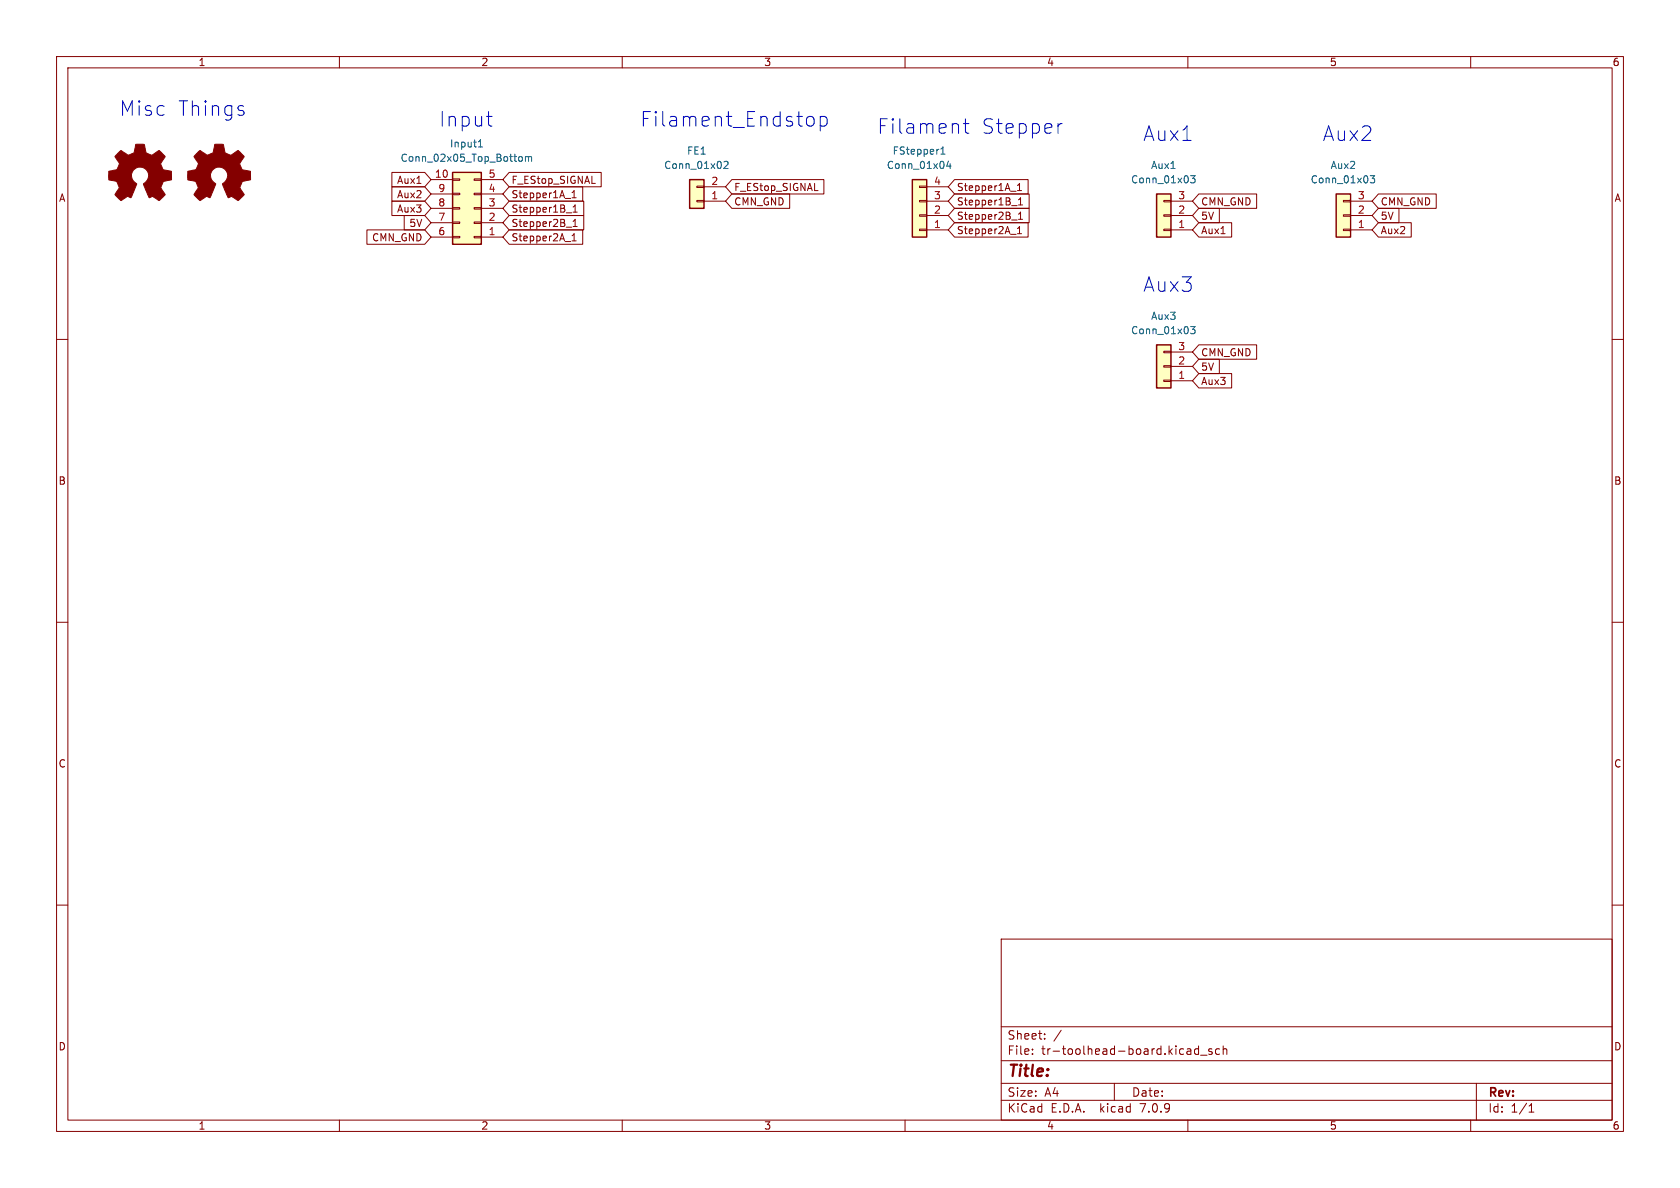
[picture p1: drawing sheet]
<svg xmlns="http://www.w3.org/2000/svg" width="297mm" height="210mm" viewBox="0 0 297 210" stroke-linecap="round" stroke-linejoin="round" font-family="sans-serif">
<g fill="none" stroke="#840000" stroke-width=".18">
<path d="M10 10h277v190h-277zM12 12h273v186h-273zM60 10v2M110 10v2M160 10v2M210 10v2M260 10v2M69.3 33h5.8l1.1 1.3-1.1 1.3h-5.8zM69.3 35.6h5.8l1.1 1.2-1.1 1.3h-5.8zM69.3 30.5h5.8l1.1 1.3-1.1 1.2h-5.8zM71.5 38.1h3.6l1.1 1.3-1.1 1.2h-3.6zM73.7 32.4h.7"/>
<path d="M76.2 31.8h3.8M76.2 39.4h3.8M76.2 36.8h3.8M76.2 34.3h3.8M80 31.6h1.3v.3h-1.3zM80 34.2h1.3v.2h-1.3zM80 36.7h1.3v.3h-1.3zM80 39.2h1.3v.3h-1.3zM83.8 31.6h1.3v.3h-1.3zM83.8 34.2h1.3v.2h-1.3zM83.8 36.7h1.3v.3h-1.3zM83.8 39.2h1.3v.3h-1.3z"/>
<path d="M85.1 31.8h3.8M85.1 39.4h3.8M85.1 36.8h3.8M85.1 34.3h3.8M90 38.1h13.2v2.5h-13.2l-1.1-1.2zM90 35.6h13.2v2.5h-13.2l-1.1-1.3zM90 33h13v2.6h-13l-1.1-1.3zM90 30.5h16.3v2.5h-16.3l-1.1-1.2zM100.1 37.6h1M101.1 34.1l.4-.4v1.3M101.1 35h.8M101.3 36.6l.4-.4v1.3"/>
<path d="M101.3 39.1l.4-.3v1.2M101.3 37.5h.7M123.2 32.9h1.3v.2h-1.3zM123.2 35.4h1.3v.3h-1.3zM124.5 35.6h3.8M124.5 33h3.8M129.4 34.3h10.2v2.5h-10.2l-1.1-1.2zM129.4 31.7h16.3v2.6h-16.3l-1.1-1.3zM162.6 32.9h1.2v.2h-1.2zM162.6 35.4h1.2v.3h-1.2zM162.6 38h1.2v.2h-1.2zM163.8 35.6h3.8"/>
<path d="M163.8 33h3.8M163.8 38.1h3.8M168.8 34.3h13.1v2.5h-13.1l-1.2-1.2zM168.8 39.4h13v2.5h-13l-1.2-1.3zM168.8 31.7h13v2.6h-13l-1.2-1.3zM168.8 36.8h13.1v2.6h-13.1l-1.2-1.3zM178.8 36.4h1M178.8 38.9h1M179.9 32.8l.3-.4v1.3M179.9 33.7h.7M180.1 36.2h.7M180.1 35.3l.3-.3v1.2"/>
<path d="M180.1 37.9l.3-.4v1.3M180.1 38.8h.7M205.7 35.4h1.3v.3h-1.3zM205.7 38h1.3v.2h-1.3zM207 35.6h3.8M207 38.1h3.8M211.9 34.3h10.3v2.5h-10.3l-1.1-1.2zM211.9 36.8h3.7v2.6h-3.7l-1.1-1.3zM211.9 39.4h5.8v2.5h-5.8l-1.1-1.3zM237.5 35.4h1.3v.3h-1.3zM237.5 38h1.3v.2h-1.3zM238.8 35.6h3.8"/>
<path d="M238.8 38.1h3.8M243.7 34.3h10.2v2.5h-10.2l-1.1-1.2zM243.7 39.4h5.8v2.5h-5.8l-1.1-1.3zM243.7 36.8h3.6v2.6h-3.6l-1.1-1.3zM10 60h2M64.9 40.6h10.2l1.1 1.3-1.1 1.3h-10.2zM76.2 41.9h3.8M80 41.8h1.3v.2h-1.3zM83.8 41.8h1.3v.2h-1.3zM85.1 41.9h3.8M90 40.6h13v2.6h-13l-1.1-1.3zM100.1 40.2h1"/>
<path d="M101.1 42.6h.8M101.1 41.7l.4-.4v1.3M101.3 40h.7M162.6 40.5h1.2v.3h-1.2zM163.8 40.6h3.8M179.9 41.3h.7M179.9 40.4l.3-.4v1.3M205.7 40.5h1.3v.3h-1.3zM207 40.6h3.8M215.9 41.3h.7M237.5 40.5h1.3v.3h-1.3zM238.8 40.6h3.8"/>
<path d="M285 60h2M205.7 62.1h1.3v.3h-1.3zM205.7 64.6h1.3v.3h-1.3zM205.7 67.2h1.3v.2h-1.3zM207 67.3h3.8M207 64.8h3.8M207 62.2h3.8M211.9 61h10.3v2.5h-10.3l-1.1-1.3zM211.9 66h5.8v2.6h-5.8l-1.1-1.3zM211.9 63.5h3.7v2.5h-3.7l-1.1-1.2zM10 110h2M285 110h2"/>
<path d="M10 160h2M285 160h2M177 166h108v32h-108zM60 198v2M110 198v2M160 198v2M177 194.5h108M177 191.5h108M177 187.5h108M177 181.5h108M182.5 186.3v.1M182.5 185.5v.1"/>
<path d="M184.7 183.6v.1M184.7 182.8v.1M187.6 182.1l-1.3 2M197 191.5v3M210 198v2M211.9 184.9v1.5M211.9 185.5l-.4-.1-.3 .3v.4l.1 .2h.6M212.2 186.5h1.2M214.2 185.5l-.3-.1-.2 .2v.2l.5 .2v.3h-.5M215.6 185.5l-.4-.1-.3 .3v.4l.1 .2h.6M216.2 185.5l.3-.1 .3 .1 .1 .9M216.2 184.9v1.5"/>
<path d="M260 198v2M261 191.5v6.5M270.3 196.6h.9M270.3 195.5l.4-.4v1.5"/>
</g>
<g fill="#ffffc2" stroke="#ffffc2" stroke-width=".18">
<path d="M121.9 31.8h2.6v5h-2.6z"/>
<path d="M204.5 61h2.5v7.6h-2.5z"/>
<path d="M236.2 34.3h2.6v7.6h-2.6z"/>
<path d="M80 30.5h5.1v12.7h-5.1z"/>
<path d="M161.3 31.8h2.5v10.1h-2.5z"/>
<path d="M204.5 34.3h2.5v7.6h-2.5z"/>
</g>
<path d="M80 30.5h5.1v12.7h-5.1zM121.9 31.8h2.6v5h-2.6zM161.3 31.8h2.5v10.1h-2.5zM204.5 34.3h2.5v7.6h-2.5zM236.2 34.3h2.6v7.6h-2.6zM204.5 61h2.5v7.6h-2.5z" fill="none" stroke="#840000" stroke-width=".25"/>
<g fill="none" stroke="#006464" stroke-width=".18">
<path d="M84.6 26h.7M84.6 25.1l.3-.4v1.3M91.8 27.7h.3l.2 .2v.5l-.2 .1h-.3M92.9 27.8l.4-.1 .1 .2M92.9 27.7v.8M93.4 27.9l.2-.2h.3l.1 .8M93.4 27.9v.6M128 28.6l.5-.1 .2 .4-.8 .9h.8M166.3 27.2h.8M166.3 26.3l.4-.3v1.2M167.7 28.5l-.3 .9h.8M168 28.9v.9"/>
<path d="M207 29.8h.7M210.5 31.1h.8l-.5 .4 .4 .2v.5l-.2 .1-.5-.1M242.2 31.1h.8l-.4 .4 .4 .2v.5l-.2 .1-.6-.1M210.5 57.7h.8l-.5 .5 .4 .1v.6l-.2 .1-.5-.1"/>
</g>
<g fill="#840000" stroke="#840000" stroke-width=".18">
<path d="M21.1 26.8l.3-.2 .9 .6a.62 .62 0 0 0 1 0l.2-.1a1.62 1.62 0 0 0 .5-1.4l.1-.2h1.4l.2 .8a.74 .74 0 0 0 .6 1l.5 .2 1.3-.9 1.1 1-.4 .7a.75 .75 0 0 0-.2 1.2l.2 .5 1.5 .3v1.5l-1.4 .3-.1 .1a1.23 1.23 0 0 0-.3 1.2l.7 1-.1 .1-1 1-.8-.6a.54 .54 0 0 0-.9 .1l-1-2.4a2.33 2.33 0 0 0 .8-1.9 1.54 1.54 0 0 0-2.5-.7 1.54 1.54 0 0 0 .5 2.5l-1.1 2.5a.69 .69 0 0 0-1.1 .1l-.6 .4-1.1-1.1 .8-1.2-.2-.5a.71 .71 0 0 0-.9-.8l-.8-.1v-1.5l.5-.1a1.11 1.11 0 0 0 1.2-.7 .72 .72 0 0 0-.2-1.2l-.4-.6z"/>
<path d="M34.8 27.1l.6-.5 .8 .6a.62 .62 0 0 0 1.1 0l.2-.1a1.62 1.62 0 0 0 .4-1.4l.1-.2h1.5l.1 .8a.74 .74 0 0 0 .7 1l.5 .2 1.3-.9 1.1 1-.5 .7a.75 .75 0 0 0-.1 1.2l.2 .5 1.5 .3v1.5l-1.4 .3-.1 .1a1.23 1.23 0 0 0-.3 1.2l.7 1-.1 .1-1 1-.8-.6a.54 .54 0 0 0-.9 .1l-1.1-2.4a2.33 2.33 0 0 0 .9-1.9 1.54 1.54 0 0 0-2.5-.7 1.54 1.54 0 0 0 .5 2.5l-1.1 2.5a.69 .69 0 0 0-1.1 .1l-.6 .4-1.1-1.1 .8-1.2-.3-.5a.71 .71 0 0 0-.9-.8l-.7-.1v-1.5l.5-.1a1.11 1.11 0 0 0 1.2-.7 .72 .72 0 0 0-.2-1.2l-.4-.6z"/>
</g>
<path d="M43 19.6l.2 .3-.2 .4M86 20.6h1M86.5 22.2l.5 .1M142.8 20.7a.7 .7 0 0 1 1.1 .4v.7a.7 .7 0 0 1-1.1 .4M145 20.7l.7-.1 .5 .5v.7l-.2 .4-.3 .1-.7-.1M145 20.6v2.5M170.3 21.8h1M170.7 21v2.2l.1 .2 .5 .2M187.8 21.8a.65 .65 0 0 0-.8 .5" fill="none" stroke="#0000c2" stroke-width=".18"/>
<g font-size="3.6" fill="#0000c2">
<text x="21" y="20.7">Misc</text>
<text x="31.3" y="20.7">Things</text>
<text x="77.5" y="22.6">Input</text>
<text x="113" y="22.6">Filament_Endstop</text>
<text x="154.9" y="23.9">Filament</text>
<text x="173.3" y="23.9">Stepper</text>
<text x="201.9" y="25.2">Aux1</text>
<text x="233.7" y="25.2">Aux2</text>
<text x="201.9" y="51.8">Aux3</text>
</g>
<text font-size="2.8" fill="#840000" x="178" y="190.9">Title:</text>
<g font-size="2.1" fill="#840000">
<text x="178" y="184">Sheet:</text>
<text x="178" y="186.7">File:</text>
<text x="184.1" y="186.7">tr-toolhead-board.kicad_sch</text>
<text x="178" y="196.9">KiCad</text>
<text x="178" y="194.1">Size:</text>
<text x="184.7" y="194.1">A4</text>
<text x="185.7" y="196.9">E.D.A.</text>
<text x="194.6" y="196.9">kicad</text>
<text x="200" y="194.1">Date:</text>
<text x="201.8" y="196.9">7.0.9</text>
<text x="263" y="194.3">Rev:</text>
<text x="263" y="196.9">Id:</text>
<text x="267.1" y="196.9">1/1</text>
</g>
<g font-size="1.8" fill="#840000">
<text x="35" y="11.9">1</text>
<text x="85" y="11.9">2</text>
<text x="135" y="11.9">3</text>
<text x="185" y="11.9">4</text>
<text x="235" y="11.9">5</text>
<text x="285" y="11.9">6</text>
<text x="10.3" y="35.9">A</text>
<text x="70.1" y="35.2">Aux2</text>
<text x="70.1" y="32.7">Aux1</text>
<text x="90.3" y="35.2">Stepper1A_1</text>
<text x="90.3" y="32.7">F_EStop_SIGNAL</text>
<text x="129.7" y="34">F_EStop_SIGNAL</text>
<text x="169.1" y="34">Stepper1A_1</text>
<text x="285.3" y="35.9">A</text>
<text x="70.1" y="37.8">Aux3</text>
<text x="72.3" y="40.3">5V</text>
<text x="90.3" y="40.3">Stepper2B_1</text>
<text x="90.3" y="37.8">Stepper1B_1</text>
<text x="129.7" y="36.5">CMN_GND</text>
<text x="169.1" y="36.5">Stepper1B_1</text>
<text x="169.1" y="41.6">Stepper2A_1</text>
<text x="169.1" y="39.1">Stepper2B_1</text>
<text x="212.2" y="36.5">CMN_GND</text>
<text x="212.2" y="39.1">5V</text>
<text x="212.2" y="41.6">Aux1</text>
<text x="244" y="36.5">CMN_GND</text>
<text x="244" y="41.6">Aux2</text>
<text x="244" y="39.1">5V</text>
<text x="65.7" y="42.9">CMN_GND</text>
<text x="90.3" y="42.9">Stepper2A_1</text>
<text x="212.2" y="63.2">CMN_GND</text>
<text x="212.2" y="65.7">5V</text>
<text x="212.2" y="68.3">Aux3</text>
<text x="10.3" y="85.9">B</text>
<text x="285.3" y="85.9">B</text>
<text x="10.3" y="135.9">C</text>
<text x="285.3" y="135.9">C</text>
<text x="10.3" y="185.9">D</text>
<text x="285.3" y="185.9">D</text>
<text x="35" y="199.9">1</text>
<text x="85" y="199.9">2</text>
<text x="135" y="199.9">3</text>
<text x="185" y="199.9">4</text>
<text x="235" y="199.9">5</text>
<text x="285" y="199.9">6</text>
</g>
<g font-size="1.8" fill="#006464">
<text x="70.7" y="28.8">Conn_02x05_Top_Bottom</text>
<text x="79.5" y="26.3">Input1</text>
<text x="121.4" y="27.5">FE1</text>
<text x="157.7" y="27.5">FStepper1</text>
<text x="117.3" y="30.1">Conn_01x02</text>
<text x="156.7" y="30.1">Conn_01x04</text>
<text x="199.9" y="32.6">Conn_01x03</text>
<text x="203.4" y="30.1">Aux1</text>
<text x="231.6" y="32.6">Conn_01x03</text>
<text x="235.2" y="30.1">Aux2</text>
<text x="199.9" y="59.3">Conn_01x03</text>
<text x="203.4" y="56.7">Aux3</text>
</g>
<g font-size="1.8" fill="#a90000">
<text x="76.8" y="31.5">10</text>
<text x="77.4" y="34">9</text>
<text x="86.3" y="34">4</text>
<text x="86.3" y="31.5">5</text>
<text x="125.7" y="35.3">1</text>
<text x="125.7" y="32.8">2</text>
<text x="165" y="35.3">3</text>
<text x="165" y="32.8">4</text>
<text x="208.2" y="35.3">3</text>
<text x="240" y="35.3">3</text>
<text x="77.4" y="41.7">6</text>
<text x="77.4" y="39.1">7</text>
<text x="77.4" y="36.6">8</text>
<text x="86.3" y="41.7">1</text>
<text x="86.3" y="39.1">2</text>
<text x="86.3" y="36.6">3</text>
<text x="165" y="40.4">1</text>
<text x="165" y="37.8">2</text>
<text x="208.2" y="40.4">1</text>
<text x="208.2" y="37.8">2</text>
<text x="240" y="40.4">1</text>
<text x="240" y="37.8">2</text>
<text x="208.2" y="64.5">2</text>
<text x="208.2" y="62">3</text>
<text x="208.2" y="67.1">1</text>
</g>
</svg>
